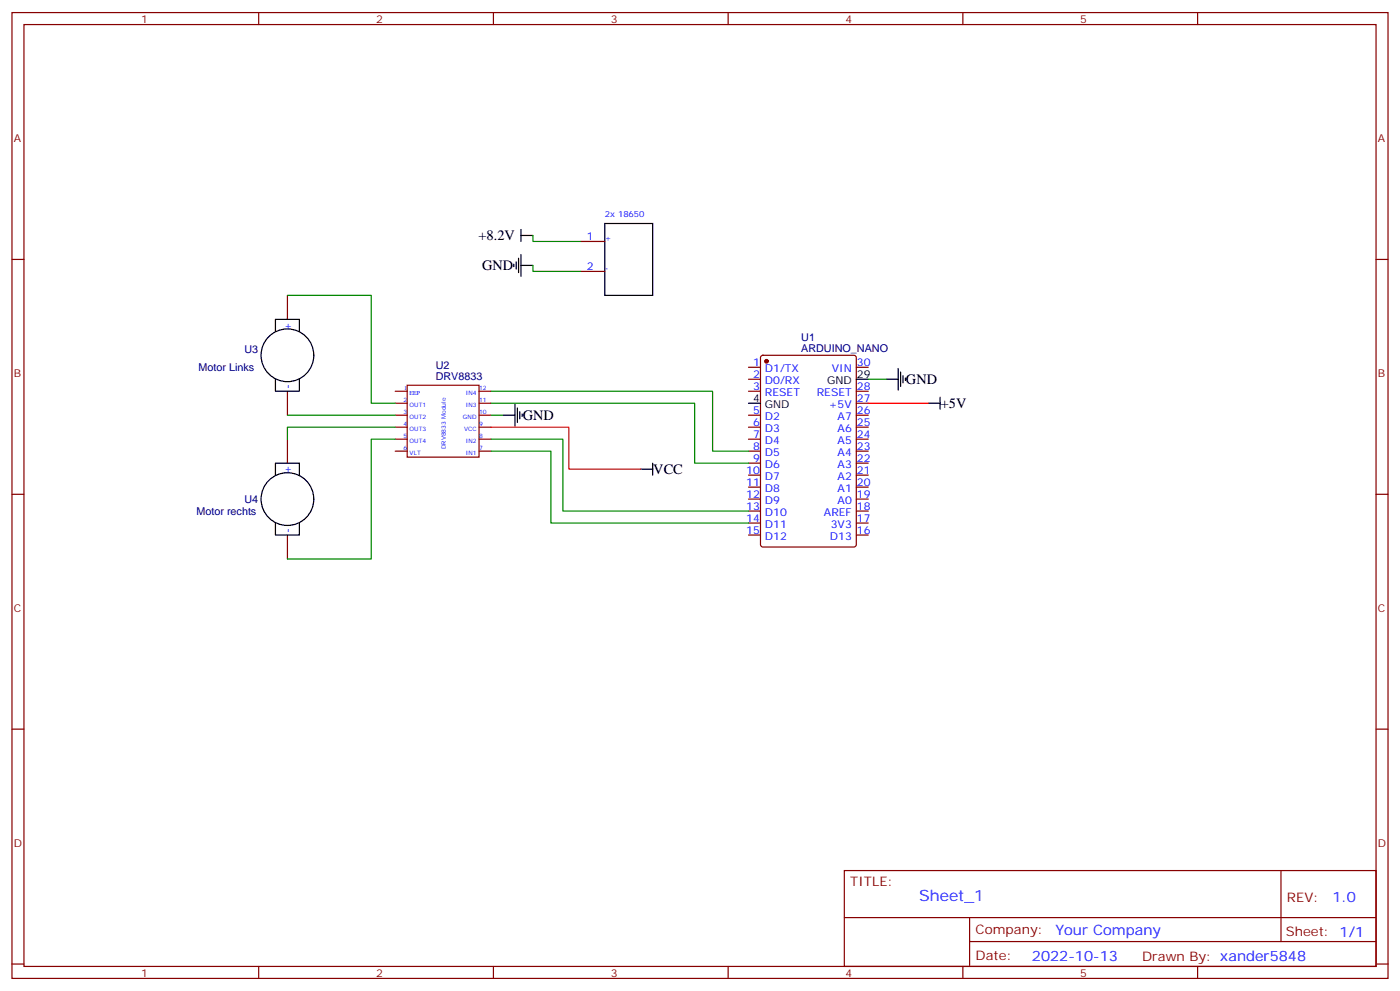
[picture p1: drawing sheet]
<svg xmlns="http://www.w3.org/2000/svg" width="412mm" height="292mm" viewBox="0 0 412 292" stroke-linecap="round" stroke-linejoin="round" font-family="sans-serif">
<g fill="none" stroke="#870000" stroke-width=".35">
<path d="M3.5 3.7h405.4v284.3h-405.4zM7.1 7.2h398.2v277.3h-398.2zM76.2 3.7v3.5M145.3 3.7v3.5M214.5 3.7v3.5M283.6 3.7v3.5M352.8 3.7v3.5M3.5 76.4h3.6M171.1 71.1h7.1M171.1 79.9h7.1M405.3 76.4h3.6M84.7 87v7"/>
<path d="M84.7 115.2v7M116.4 115.2h3.5M116.4 118.7h3.5M119.9 113.4h21.2v21.2h-21.2zM141.1 115.2h3.5M141.1 118.7h3.5M220.5 115.2h3.5M220.5 108.1h3.5M220.5 111.7h3.5M224.2 104.8l.5-.2h26.8l.7 .4v55.3l-.4 .7h-27.1l-.6-.4-.1-55.3zM252.2 115.2h3.6M252.2 118.7h3.6"/>
<path d="M252.2 108.1h3.6M84.7 129.3v7M116.4 122.2h3.5M116.4 125.8h3.5M116.4 129.3h3.5M116.4 132.8h3.5M141.1 122.2h3.5M141.1 125.8h3.5M141.1 129.3h3.5M141.1 132.8h3.5M220.5 122.2h3.5M220.5 125.8h3.5"/>
<path d="M220.5 129.3h3.5M220.5 132.8h3.5M220.5 136.3h3.5M220.5 139.9h3.5M252.2 122.2h3.6M252.2 125.8h3.6M252.2 129.3h3.6M252.2 132.8h3.6M252.2 136.3h3.6M252.2 139.9h3.6M3.5 145.5h3.6M84.7 157.5v7.1"/>
<path d="M220.5 143.4h3.5M220.5 146.9h3.5M220.5 150.5h3.5M220.5 154h3.5M220.5 157.5h3.5M252.2 143.4h3.6M252.2 146.9h3.6M252.2 150.5h3.6M252.2 154h3.6M252.2 157.5h3.6M405.3 145.5h3.6M3.5 214.7h3.6"/>
<path d="M405.3 214.7h3.6M248.7 256.3h156.6v28.2h-156.6zM377.3 256.3v20.9M248.7 270.1h156.5M285.6 277.2h119.6M285.6 270.1v14.2M3.5 283.8h3.6M76.2 284.5v3.5M145.3 284.5v3.5M214.5 284.5v3.5M283.6 284.5v3.5M352.8 284.5v3.5"/>
<path d="M405.3 283.8h3.6"/>
</g>
<g fill="none" stroke="#000" stroke-width=".35">
<path d="M151.3 77.8v.7M152 77.1v2.1M152.8 76v4.3M153.5 69.3h3.5M153.5 67.6v3.5M153.5 75v6.3M153.5 78.1h3.5M178.2 65.8h14.1v21.2h-14.1zM81.1 97.5v-3.5h7.1v3.5M81.1 111.7v3.5h7.1v-3.5M151.7 119.1v6.3M220.5 118.7h3.5"/>
<path d="M252.2 111.7h3.6M261.1 111.7h3.5M264.6 108.5v6.3M265.3 109.5v4.3M266 110.6v2.1M266.7 111.3v.7M273.4 118.7h3.5M276.9 116.9v3.6M81.1 139.9v-3.6h7.1v3.6M148.2 122.2h3.5M152.4 120.1v4.3M153.1 121.2v2.1"/>
<path d="M153.8 121.9v.7M188.7 138.1h3.6M192.3 136.3v3.6M81.1 154v3.5h7.1v-3.5"/>
<circle cx="84.7" cy="104.6" r="7.8"/>
<circle cx="84.7" cy="146.9" r="7.8"/>
</g>
<circle cx="225.8" cy="106.4" r=".53" fill="#870000" stroke="#870000" stroke-width=".35"/>
<path d="M255.8 118.7h17.6M144.6 125.8h23v12.3h21.1" fill="none" stroke="#f00" stroke-width=".35"/>
<path d="M157 78.1v1.8h14.1M157 69.3v1.8h14.1M84.7 87h24.7v31.7h7M144.6 115.2h65.3v17.6h10.6M144.6 118.7h60v17.6h15.9M255.8 111.7h5.3M84.7 122.2h31.7M116.4 125.8h-31.7v3.5M116.4 129.3h-7v35.3h-24.7M144.6 129.3h21.2v21.2h54.7M144.6 132.8h17.7v21.2h58.2M144.6 122.2h3.6" fill="none" stroke="#008700" stroke-width=".35"/>
<text font-size="4.6" fill="#00f" x="270.8" y="265.3">Sheet_1</text>
<g font-size="4.2">
<text x="140.9" y="70.7">+8.2V</text>
<text x="142" y="79.6">GND</text>
<text x="266.9" y="113.1">GND</text>
<text x="154" y="123.6">GND</text>
<text x="277.1" y="120.1">+5V</text>
<text x="192.4" y="139.5">VCC</text>
</g>
<g font-size="4.2" fill="#00f">
<text x="392.5" y="265.6">1.0</text>
<text x="310.9" y="275.1">Your Company</text>
<text x="304" y="282.9">2022-10-13</text>
</g>
<g font-size="3.9" fill="#800">
<text x="250.5" y="260.9">TITLE:</text>
<text x="379.1" y="265.6">REV:</text>
<text x="287.4" y="275.1">Company:</text>
<text x="378.7" y="275.7">Sheet: 1/1</text>
<text x="287.4" y="282.8">Date:</text>
<text x="336.4" y="282.8">Drawn By: xander5848</text>
</g>
<g font-size="3.2" fill="#800">
<text x="41.6" y="6.7">1</text>
<text x="110.8" y="6.7">2</text>
<text x="179.9" y="6.7">3</text>
<text x="249.1" y="6.7">4</text>
<text x="318.2" y="6.7">5</text>
<text x="4.1" y="41.8">A</text>
<text x="405.9" y="41.8">A</text>
<text x="4.1" y="110.9">B</text>
<text x="405.9" y="110.9">B</text>
<text x="4.1" y="180.1">C</text>
<text x="405.9" y="180.1">C</text>
<text x="4.1" y="249.2">D</text>
<text x="405.9" y="249.2">D</text>
<text x="41.6" y="287.5">1</text>
<text x="110.8" y="287.5">2</text>
<text x="179.9" y="287.5">3</text>
<text x="249.1" y="287.5">4</text>
<text x="318.2" y="287.5">5</text>
</g>
<g font-size="3.2" fill="#00f">
<text x="172.9" y="70.7">1</text>
<text x="172.9" y="79.6">2</text>
<text x="85.7" y="97.3" transform="rotate(-90 85.7 97.3)">+</text>
<text x="221.8" y="107.8">1</text>
<text x="252.4" y="107.8">30</text>
<text x="221.8" y="111.3">2</text>
<text x="225.3" y="109.5">D1/TX</text>
<text x="225.3" y="113.1">D0/RX</text>
<text x="245.1" y="109.5">VIN</text>
<text x="85.7" y="114.5" transform="rotate(-90 85.7 114.5)">-</text>
<text x="221.8" y="114.8">3</text>
<text x="225.3" y="116.6">RESET</text>
<text x="240.6" y="116.6">RESET</text>
<text x="252.4" y="118.4">27</text>
<text x="252.4" y="114.8">28</text>
<text x="221.8" y="121.9">5</text>
<text x="221.8" y="125.4">6</text>
<text x="225.3" y="123.6">D2</text>
<text x="244.2" y="120.1">+5V</text>
<text x="246.7" y="123.6">A7</text>
<text x="252.4" y="125.4">25</text>
<text x="252.4" y="121.9">26</text>
<text x="221.8" y="128.9">7</text>
<text x="225.3" y="127.2">D3</text>
<text x="225.3" y="130.7">D4</text>
<text x="246.7" y="130.7">A5</text>
<text x="246.7" y="127.2">A6</text>
<text x="252.4" y="128.9">24</text>
<text x="221.8" y="132.5">8</text>
<text x="221.8" y="136">9</text>
<text x="225.3" y="134.2">D5</text>
<text x="225.3" y="137.8">D6</text>
<text x="246.7" y="137.8">A3</text>
<text x="246.7" y="134.2">A4</text>
<text x="252.4" y="136">22</text>
<text x="252.4" y="132.5">23</text>
<text x="85.7" y="139.7" transform="rotate(-90 85.7 139.7)">+</text>
<text x="219.8" y="139.5">10</text>
<text x="219.8" y="143.1">11</text>
<text x="225.3" y="141.3">D7</text>
<text x="246.7" y="141.3">A2</text>
<text x="252.4" y="143.1">20</text>
<text x="252.4" y="139.5">21</text>
<text x="219.8" y="146.6">12</text>
<text x="225.3" y="144.8">D8</text>
<text x="225.3" y="148.3">D9</text>
<text x="246.7" y="148.3">A0</text>
<text x="246.7" y="144.8">A1</text>
<text x="252.4" y="146.6">19</text>
<text x="219.8" y="150.1">13</text>
<text x="219.8" y="153.6">14</text>
<text x="225.3" y="151.9">D10</text>
<text x="225.3" y="155.4">D11</text>
<text x="242.7" y="151.9">AREF</text>
<text x="244.7" y="155.4">3V3</text>
<text x="252.4" y="153.6">17</text>
<text x="252.4" y="150.1">18</text>
<text x="85.7" y="156.8" transform="rotate(-90 85.7 156.8)">-</text>
<text x="219.8" y="157.2">15</text>
<text x="225.3" y="158.9">D12</text>
<text x="244.5" y="158.9">D13</text>
<text x="252.4" y="157.2">16</text>
</g>
<g font-size="3.2" fill="#000080">
<text x="236" y="100.4">U1</text>
<text x="72" y="104">U3</text>
<text x="236" y="103.5">ARDUINO_NANO</text>
<text x="58.5" y="109.3">Motor Links</text>
<text x="128.4" y="111.8">DRV8833</text>
<text x="128.4" y="108.6">U2</text>
<text x="72" y="148.1">U4</text>
<text x="57.9" y="151.7">Motor rechts</text>
</g>
<g font-size="3.2">
<text x="243.6" y="113.1">GND</text>
<text x="252.4" y="111.3">29</text>
<text x="221.8" y="118.4">4</text>
<text x="225.3" y="120.1">GND</text>
</g>
<g font-size="2.5" fill="#00f">
<text x="178.2" y="64">2x 18650</text>
<text x="178.2" y="71.1">+</text>
<text x="178.2" y="79.9">-</text>
</g>
<g font-size="1.8" fill="#00f">
<text x="118.8" y="118.4">2</text>
<text x="119.1" y="114.8">1</text>
<text x="120.6" y="116.2">EEP</text>
<text x="120.6" y="119.8">OUT1</text>
<text x="137.2" y="119.8">IN3</text>
<text x="137.2" y="116.2">IN4</text>
<text x="141.1" y="118.4">11</text>
<text x="141.1" y="114.8">12</text>
<text x="118.8" y="121.9">3</text>
<text x="118.8" y="125.4">4</text>
<text x="120.6" y="123.3">OUT2</text>
<text x="136.4" y="123.3">GND</text>
<text x="141.1" y="125.4">9</text>
<text x="141.1" y="121.9">10</text>
<text x="118.8" y="128.9">5</text>
<text x="120.6" y="126.8">OUT3</text>
<text x="120.6" y="130.4">OUT4</text>
<text x="136.7" y="126.8">VCC</text>
<text x="137.2" y="130.4">IN2</text>
<text x="141.1" y="128.9">8</text>
<text x="118.8" y="132.5">6</text>
<text x="120.6" y="133.9">VLT</text>
<text x="131.4" y="132.2" transform="rotate(-90 131.4 132.2)">DRV8833 Module</text>
<text x="137.2" y="133.9">IN1</text>
<text x="141.1" y="132.5">7</text>
</g>
</svg>
